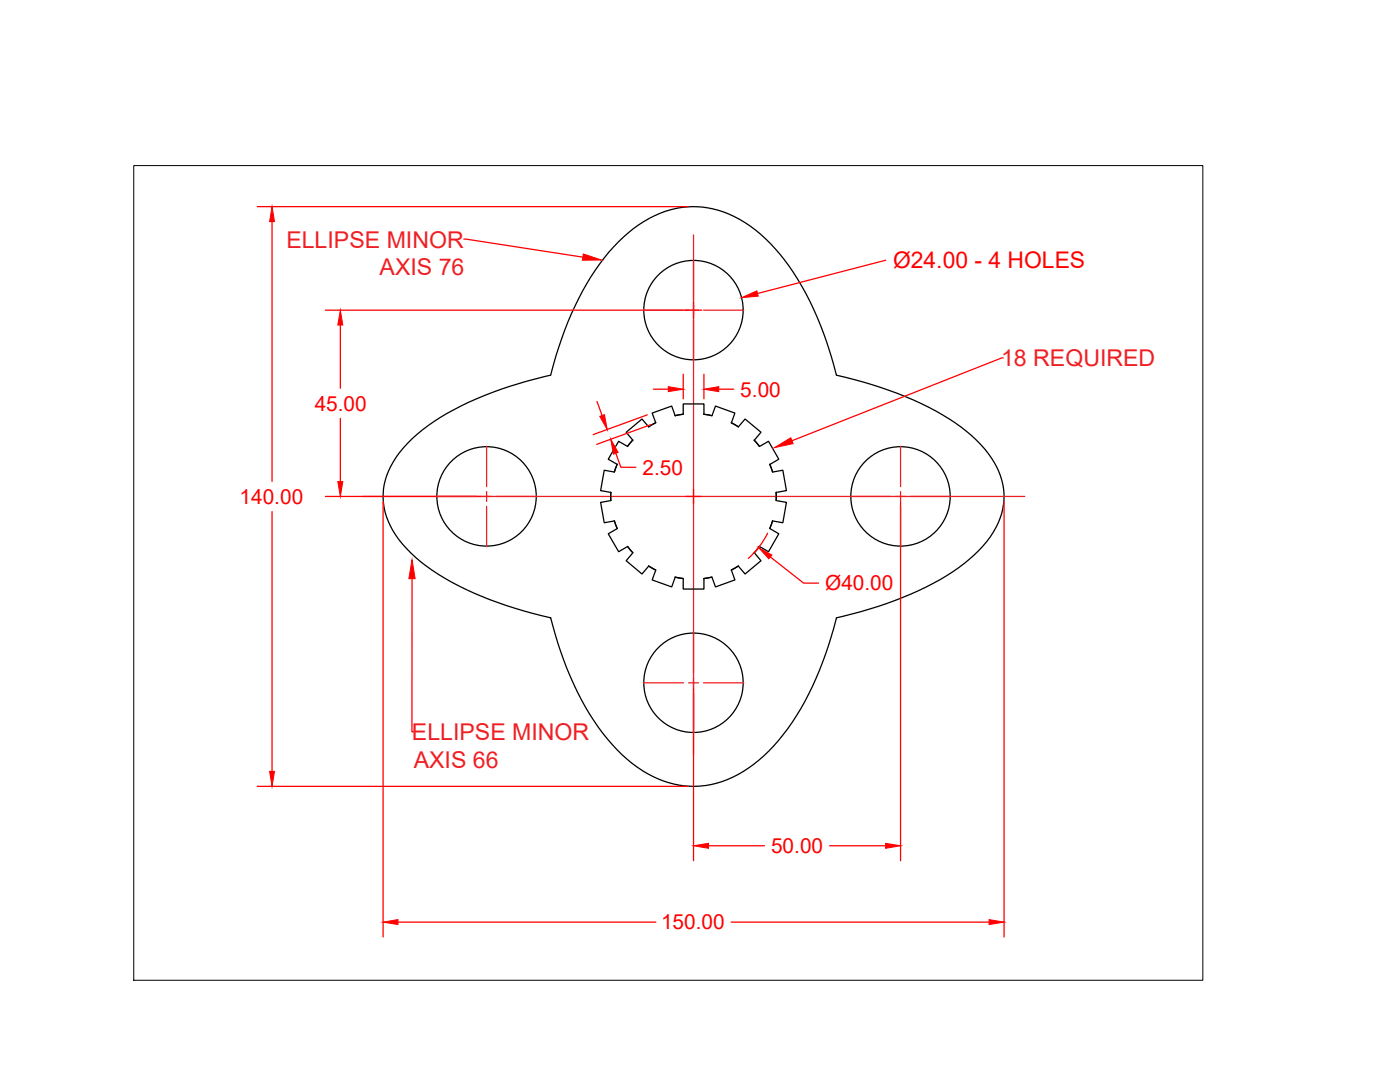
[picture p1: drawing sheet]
<svg xmlns="http://www.w3.org/2000/svg" width="279mm" height="216mm" viewBox="0 0 279 216" stroke-linecap="round" stroke-linejoin="round" font-family="sans-serif">
<!-- layer: 0 -->
<g fill="none" stroke="#000" stroke-width=".25">
<path d="M81.4 88.4a44.9 44.9 0 0 1 16.8-10.1 103.3 103.3 0 0 1 11.7-3.5 61.7 61.7 0 0 1 11.6-24.4 24.1 24.1 0 0 1 14.5-9 19.6 19.6 0 0 1 15.7 5.3 47.7 47.7 0 0 1 12.6 19.7l1.7 5 .9 3.5a70.4 70.4 0 0 1 23.7 9.4 22.3 22.3 0 0 1 9.1 10.8 13.3 13.3 0 0 1-2.7 12.9 36.8 36.8 0 0 1-13.7 9.9 86.7 86.7 0 0 1-16.4 5.4 65.6 65.6 0 0 1-9.7 22.1 27.1 27.1 0 0 1-14.2 10.9 18.8 18.8 0 0 1-16.9-4 43.6 43.6 0 0 1-12.3-17.3l-2.4-6.6-1.5-5.1a70.5 70.5 0 0 1-23.6-9.5 22.5 22.5 0 0 1-9.2-10.8 13.3 13.3 0 0 1 2.7-12.8zM121.9 98.2v1.7M121.9 99.9l-2 .3 .7 4.1 2-.4 .6 1.6-1.8 1 2.1 3.6 1.7-1M122.6 94.2l-2-.4-.7 4.1 2 .4M125.2 89.1l-1.7-1-2.1 3.5 1.8 1.1-.6 1.5M126.3 87.8l-1.1 1.3M129.5 85.2l-1.4-1.6-3.1 2.7 1.3 1.5M134.7 83l-.7-2-3.8 1.4 .7 2-1.5 .8M140.5 82.7l1.6 .2M140.5 82.7v-2.1h-4.1v2.1l-1.7 .2M142.1 83l.7-2 3.9 1.4-.7 2M145.9 84.4l1.5 .8"/>
<path d="M147.4 85.2l1.3-1.6 3.2 2.7-1.4 1.5M150.5 87.8l1.1 1.3M151.6 89.1l1.8-1 2 3.5-1.8 1.1M153.6 92.6l.6 1.6M154.2 94.2l2-.4 .8 4.1-2.1 .3v1.7l2.1 .3-.8 4.1-2-.4M125.2 109l1.1 1.3M126.3 110.3l-1.3 1.6 3.1 2.6 1.4-1.5M129.4 112.9l1.5 .8-.7 2 3.8 1.4 .7-1.9M134.7 115.2l1.6 .2 .1 2.1h4.1v-2M142.1 115.2l-1.6 .2M146 113.8l.7 1.9-3.9 1.4-.7-1.9M147.4 112.9l-1.5 .8"/>
<path d="M150.5 110.3l1.4 1.6-3.2 2.6-1.3-1.5M151.6 109l-1.1 1.3M153.6 105.5l1.8 1-2 3.6-1.8-1M154.2 103.9l-.6 1.6"/>
<circle cx="138.4" cy="61.9" r="9.9"/>
<circle cx="97.1" cy="99.1" r="9.9"/>
<circle cx="179.7" cy="99" r="9.9"/>
<circle cx="138.4" cy="136.2" r="9.9"/>
</g>
<g fill="none" stroke="#ed1f24" stroke-width=".25">
<path d="M138.4 46.9v103.7M128.4 61.9h8M137.4 61.9h2M140.4 61.9h8M72.3 99.1h132.2M97.1 89v8.1M97.1 98.1v2M179.7 89v8.1M179.7 98.1v2M97.1 101v8.1M179.7 101v8.1M128.4 136.2h8"/>
<path d="M137.4 136.2h2M140.4 136.2h8"/>
</g>
<g fill="none" stroke="#f00" stroke-width=".25">
<path d="M51.3 41.2h86.1M54.3 44.2v51.9M92.6 47.7l23.7 3.6M176.8 51.9l-25.6 6.7M64.9 61.9h75.2M67.9 64.9v12.6M130.4 77.7h3M136.4 74.7v4.9M138.4 60.3v3.2M140.5 74.7v4.9M143.4 77.7h3M200.2 71.4h-.3l-41.8 16.5"/>
<path d="M64.9 99.1h31.2M67.9 83.5v12.6M119.1 80.1l1.1 2.8M122.9 90.4l1 2.8h3M129.2 82.8l-10.8 3.9M129.9 84.7l-10.8 4M136.9 99.1h3M138.4 97.6v3M54.3 102.1v51.8M76.5 100.1v86.9M82.2 115.5v30.5h.3M153.2 106.4a16.5 16.5 0 0 1-3.9 5"/>
<path d="M153.7 111.1l6.7 5.3h3M179.7 100.1v71.6M200.4 100.1v86.9M138.4 137.3v34.4M51.3 156.9h86.1M141.4 168.8h11.2M165.6 168.8h11.1M79.4 184h51.5M145.9 184h51.5"/>
</g>
<g fill="#f00" stroke="#f00" stroke-width=".2">
<path d="M148 59.4l3-1.4 .3 1.1z"/>
<path d="M133.4 77.2l3 .5-3 .4z"/>
<path d="M140.5 77.7l2.9-.5v.9z"/>
<path d="M119.7 83.1l.9-.4 .6 3z"/>
<path d="M121.9 87.6l1.5 2.7-1 .3z"/>
<path d="M151.4 109.3l2.7 1.4-.7 .8z"/>
<path d="M67.9 61.9l.5 3h-1z"/>
<path d="M67.4 96.1h1l-.5 3z"/>
<path d="M138.4 168.8l3-.5v1z"/>
<path d="M176.7 168.3l3 .5-3 .5z"/>
<path d="M54.3 41.2l.5 3h-1z"/>
<path d="M53.8 153.9h1l-.5 3z"/>
<path d="M76.5 184l2.9-.5v1z"/>
<path d="M197.4 183.5l3 .5-3 .5z"/>
<path d="M116.4 50.7l3.6 1.2h-3.8z"/>
<path d="M82.2 111.7l.6 3.8h-1.2z"/>
<path d="M154.6 89.3l3.2-1.9 .5 1.1z"/>
</g>
<path d="M26.7 33h213.4v162.6h-213.4z" fill="none" stroke="#000" stroke-width=".2"/>
<g font-size="4.6" fill="#ed1f24">
<text x="57.2" y="49.4">ELLIPSE MINOR</text>
<text x="75.8" y="55">AXIS 76</text>
<text x="199.8" y="73">18 REQUIRED</text>
<text x="82.2" y="147.7">ELLIPSE MINOR</text>
<text x="82.6" y="153.3">AXIS 66</text>
</g>
<text font-size="4.6" fill="#f00" x="178.2" y="53.5">Ø24.00 - 4 HOLES</text>
<g font-size="4.2" fill="#f00">
<text x="62.8" y="81.9">45.00</text>
<text x="147.7" y="79.1">5.00</text>
<text x="128.2" y="94.7">2.50</text>
<text x="47.8" y="100.5">140.00</text>
<text x="164.7" y="117.8">Ø40.00</text>
<text x="153.9" y="170.2">50.00</text>
<text x="131.9" y="185.5">150.00</text>
</g>
</svg>
